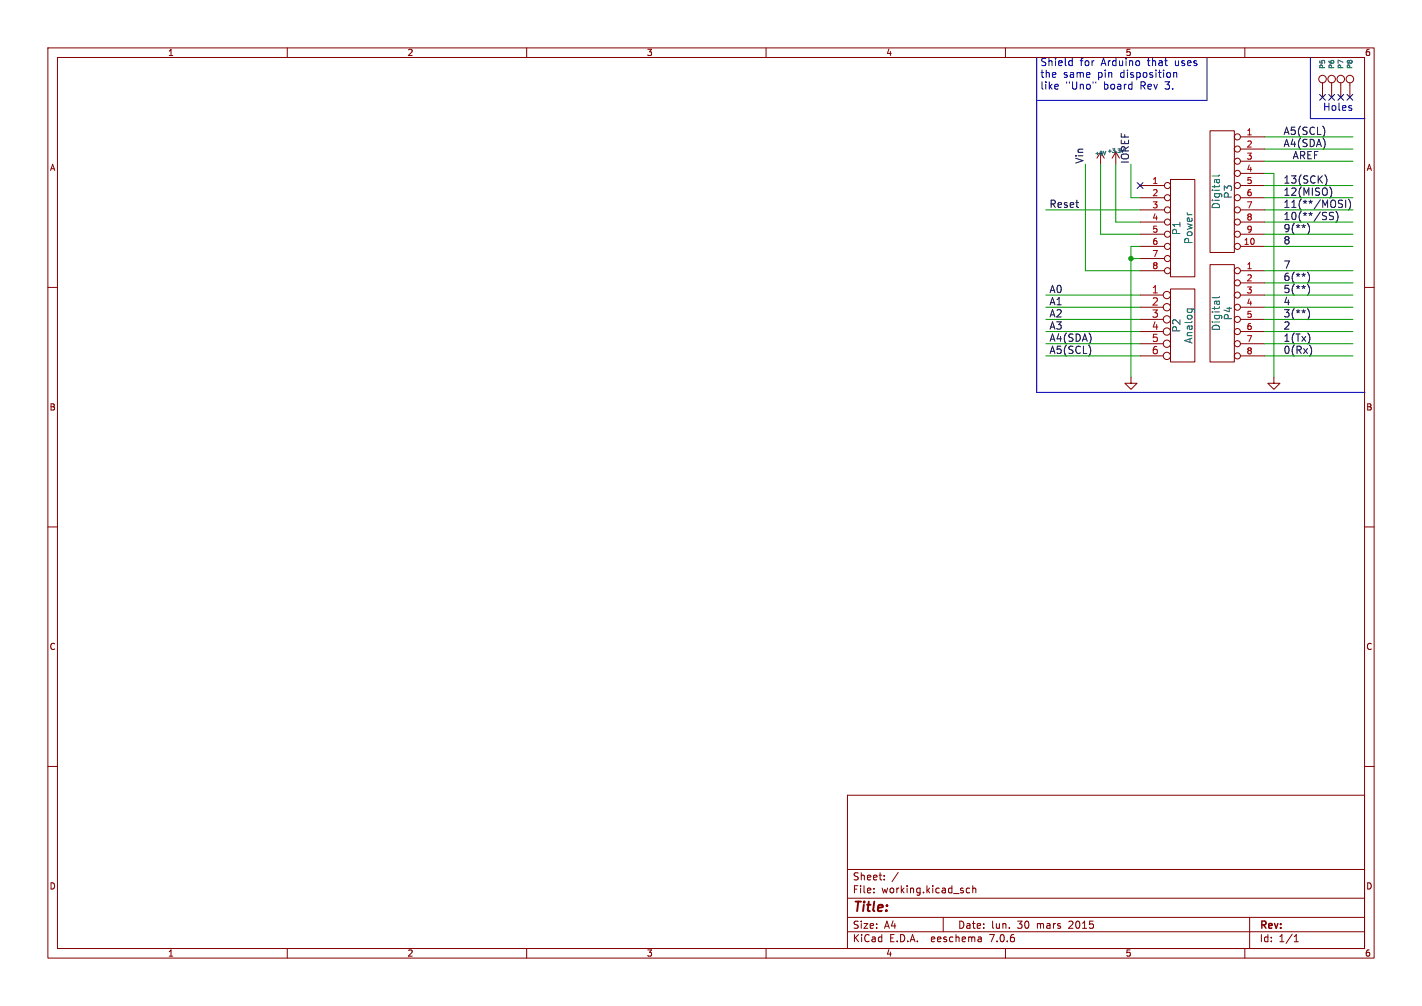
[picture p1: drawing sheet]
<svg xmlns="http://www.w3.org/2000/svg" width="297mm" height="210mm" viewBox="0 0 297 210" stroke-linecap="round" stroke-linejoin="round" font-family="sans-serif">
<g fill="none" stroke="#840000" stroke-width=".21">
<path d="M10 10h277v190h-277zM12 12h273v186h-273zM60 10v2M110 10v2M160 10v2M210 10v2M260 10v2M276.2 17.3v3M278.1 17.3v3M280 17.3v3M281.9 17.3v3M229.9 31.8l-.8 1.2"/>
<path d="M229.9 31.8v2.5M229.9 31.8l.7 1.2M233 31.8l-.7 1.2M233 31.8v2.5M233 31.8l.8 1.2M238.1 38.7h5.1M244.5 37.5h5.1v20.3h-5.1zM252.7 27.3h5.1v25.4h-5.1zM259.1 28.6h5.1M259.1 31.1h5.1M259.1 33.7h5.1M259.1 36.2h5.1"/>
<path d="M259.1 38.7h5.1M10 60h2M238.1 56.5h5.1M238.1 51.4h5.1M238.1 41.3h5.1M238.1 43.8h5.1M238.1 46.4h5.1M238.1 48.9h5.1M238.1 54h5.1M252.7 55.2h5.1v20.4h-5.1zM259.1 56.5h5.1M259.1 59.1h5.1"/>
<path d="M259.1 51.4h5.1M259.1 41.3h5.1M259.1 43.8h5.1M259.1 46.4h5.1M259.1 48.9h5.1M285 60h2M236.2 78.7v1.3h1.3l-1.3 1.3-1.3-1.3h1.3M238.1 61.6h4.9M238.1 64.1h4.9M238.1 66.7h4.9M238.1 69.2h4.9M238.1 71.8h4.9"/>
<path d="M238.1 74.3h4.9M244.5 60.3h5.1v15.3h-5.1zM259.1 61.6h5.1M259.1 64.1h5.1M259.1 66.7h5.1M259.1 69.2h5.1M259.1 71.8h5.1M259.1 74.3h5.1M266.1 78.7v1.3h1.2l-1.2 1.3-1.3-1.3h1.3M10 110h2M285 110h2M10 160h2"/>
<path d="M285 160h2M177 166h108v32h-108zM60 198v2M110 198v2M160 198v2M177 194.5h108M177 191.5h108M177 187.5h108M177 181.5h108M182.5 186.3v.1M182.5 185.5v.1M184.7 183.6v.1"/>
<path d="M184.7 182.8v.1M187.6 182.1l-1.3 2M197 191.5v3M202.5 185.5l-.4-.1-.3 .3 .2 .6h.5M203.2 185.5l.2-.1 .3 .1 .1 .9M203.2 184.9v1.5M204.9 195.7l.1 .9M205 196.5l-.2 .1M205 196h-.2M210 198v2M260 198v2M261 191.5v6.5"/>
<path d="M270.3 196.6h.9M270.3 195.5l.4-.4v1.5"/>
<circle cx="276.2" cy="16.5" r=".79"/>
<circle cx="278.1" cy="16.5" r=".79"/>
<circle cx="280" cy="16.5" r=".79"/>
<circle cx="281.9" cy="16.5" r=".79"/>
<circle cx="243.8" cy="38.7" r=".63"/>
<circle cx="258.4" cy="36.2" r=".63"/>
<circle cx="258.4" cy="38.7" r=".63"/>
<circle cx="258.4" cy="31.1" r=".63"/>
<circle cx="258.4" cy="28.6" r=".63"/>
<circle cx="258.4" cy="33.7" r=".63"/>
<circle cx="243.8" cy="41.3" r=".63"/>
<circle cx="243.8" cy="51.4" r=".63"/>
<circle cx="243.8" cy="43.8" r=".63"/>
<circle cx="243.8" cy="46.4" r=".63"/>
<circle cx="243.8" cy="48.9" r=".63"/>
<circle cx="243.8" cy="54" r=".63"/>
<circle cx="243.8" cy="56.5" r=".63"/>
<circle cx="258.4" cy="59.1" r=".63"/>
<circle cx="258.4" cy="41.3" r=".63"/>
<circle cx="258.4" cy="51.4" r=".63"/>
<circle cx="258.4" cy="43.8" r=".63"/>
<circle cx="258.4" cy="46.4" r=".63"/>
<circle cx="258.4" cy="48.9" r=".63"/>
<circle cx="258.4" cy="56.5" r=".63"/>
<circle cx="243.7" cy="71.8" r=".76"/>
<circle cx="243.7" cy="74.3" r=".76"/>
<circle cx="243.7" cy="64.1" r=".76"/>
<circle cx="243.7" cy="69.2" r=".76"/>
<circle cx="243.7" cy="61.6" r=".76"/>
<circle cx="243.7" cy="66.7" r=".76"/>
<circle cx="258.4" cy="61.6" r=".63"/>
<circle cx="258.4" cy="74.3" r=".63"/>
<circle cx="258.4" cy="69.2" r=".63"/>
<circle cx="258.4" cy="66.7" r=".63"/>
<circle cx="258.4" cy="71.8" r=".63"/>
<circle cx="258.4" cy="64.1" r=".63"/>
</g>
<path d="M231 31.6l-.3 .7M254.7 36.5l-.2 .2h-1.3M248 64.5h1.2l.2 .1M248 64.5v.1M248.9 64.5l.1 .1M254.7 61.9l-.2 .2h-1.3" fill="none" stroke="#006464" stroke-width=".21"/>
<g fill="none" stroke="#0f0f0f" stroke-width=".21">
<path d="M276.7 36.5a1.76 1.76 0 0 1 .1 2.2M277.7 39a1.76 1.76 0 0 1 .1 2.3M273.1 56.8a1.75 1.75 0 0 1 0 2.3M273.1 59.3a1.75 1.75 0 0 1 0 2.4M273.4 47.1a1.78 1.78 0 0 1-.3 1.9M277.6 44.6l.2 .4 .6 .2 .1 .2-.3 .4h-.6M279.3 44.5a1.79 1.79 0 0 1-.3 1.9M279.8 42.5l.5 .2 .1 .3-.3 .3h-.3M279.8 41.8l.6 .1M281.1 41.8v1.5M281.6 41.6a1.74 1.74 0 0 1 0 2.3M273.1 64.4a1.75 1.75 0 0 1 0 2.3"/>
<path d="M273.5 70.2v1M273.7 72.3l.2 .8-.2 1"/>
</g>
<path d="M216.5 12.1v69.8h68.6M221 17.7v.3l-.7 .1M223.5 12.7l.4 .1M223.9 12.2v1.5M223.9 13.6l-.4 .1M238 12.8v.8M245.1 15.1v1.1M245.1 15.3l.3-.2 .3 .1 .1 1M252.1 12.1v8.9h-35.6M273.7 12.1v12.7h11.4M282.3 22.6v.4" fill="none" stroke="#0000c2" stroke-width=".21"/>
<g fill="none" stroke="#009600" stroke-width=".21">
<path d="M226.7 34.3v22.2h11.4M229.9 34.3v14.6h8.2M233 34.3v12.1h5.1M236.2 34.3v7h1.9M264.2 33.7h18.4M264.2 31.1h18.4M264.2 28.6h18.4M264.2 36.2h1.9v42.5M264.2 38.7h18.4M218.4 43.8h19.7M236.2 54h1.9M238.1 51.4h-1.9v27.3"/>
<path d="M264.2 48.9h18.4M264.2 56.5h18.4M264.2 51.4h18.4M264.2 46.4h18.4M264.2 41.3h18.4M264.2 43.8h18.4M264.2 59.1h18.4M218.4 69.2h19.7M218.4 74.3h19.7M218.4 71.8h19.7M218.4 64.1h19.7M218.4 61.6h19.7"/>
<path d="M218.4 66.7h19.7M264.2 69.2h18.4M264.2 74.3h18.4M264.2 71.8h18.4M264.2 64.1h18.4M264.2 61.6h18.4M264.2 66.7h18.4"/>
</g>
<path d="M275.6 19.7l1.2 1.2M276.8 19.7l-1.2 1.2M277.5 19.7l1.2 1.2M278.7 19.7l-1.2 1.2M279.4 19.7l1.2 1.2M280.6 19.7l-1.2 1.2M281.3 19.7l1.2 1.2M282.5 19.7l-1.2 1.2M237.5 38.1l1.2 1.2M238.7 38.1l-1.2 1.2" fill="none" stroke="#000084" stroke-width=".21"/>
<circle cx="236.2" cy="54" r=".46" fill="#009600" stroke="#009600" stroke-width=".21"/>
<text font-size="2.8" fill="#840000" x="178" y="190.9">Title:</text>
<g font-size="2.1" fill="#0000c2">
<text x="217.2" y="13.9">Shield</text>
<text x="217.2" y="16.3">the</text>
<text x="222" y="16.3">same</text>
<text x="225.5" y="13.9">for</text>
<text x="229.3" y="16.3">pin</text>
<text x="230" y="13.9">Arduino</text>
<text x="234.1" y="16.3">disposition</text>
<text x="239.8" y="13.9">that</text>
<text x="245.6" y="13.9">uses</text>
<text x="217.2" y="18.8">like</text>
<text x="222.5" y="18.8">&quot;Uno&quot;</text>
<text x="230.5" y="18.8">board</text>
<text x="238.3" y="18.8">Rev</text>
<text x="243.6" y="18.8">3.</text>
<text x="276.2" y="23.2">Holes</text>
</g>
<g font-size="2.1" fill="#0f0f0f">
<text x="268" y="28.3">A5(SCL)</text>
<text x="226.4" y="34.3" transform="rotate(-90 226.4 34.3)">Vin</text>
<text x="235.9" y="34.3" transform="rotate(-90 235.9 34.3)">IOREF</text>
<text x="268" y="30.8">A4(SDA)</text>
<text x="269.9" y="33.3">AREF</text>
<text x="268" y="41">12(MISO)</text>
<text x="268" y="38.4">13(SCK)</text>
<text x="219.1" y="43.5">Reset</text>
<text x="268" y="43.5">11(**/MOSI)</text>
<text x="268" y="46">10(**/SS)</text>
<text x="268" y="48.6">9(**)</text>
<text x="268" y="51.1">8</text>
<text x="268" y="56.2">7</text>
<text x="268" y="58.7">6(**)</text>
<text x="219.1" y="61.3">A0</text>
<text x="219.1" y="63.8">A1</text>
<text x="268" y="61.3">5(**)</text>
<text x="268" y="63.8">4</text>
<text x="219.1" y="71.4">A4(SDA)</text>
<text x="219.1" y="66.4">A2</text>
<text x="219.1" y="68.9">A3</text>
<text x="268" y="71.4">1(Tx)</text>
<text x="268" y="68.9">2</text>
<text x="268" y="66.4">3(**)</text>
<text x="219.1" y="74">A5(SCL)</text>
<text x="268" y="74">0(Rx)</text>
</g>
<g font-size="2.1" fill="#006464">
<text x="257.5" y="41.6" transform="rotate(-90 257.5 41.6)">P3</text>
<text x="255" y="43.8" transform="rotate(-90 255 43.8)">Digital</text>
<text x="246.7" y="49.2" transform="rotate(-90 246.7 49.2)">P1</text>
<text x="249.3" y="51.1" transform="rotate(-90 249.3 51.1)">Power</text>
<text x="246.7" y="69.5" transform="rotate(-90 246.7 69.5)">P2</text>
<text x="249.3" y="71.8" transform="rotate(-90 249.3 71.8)">Analog</text>
<text x="255" y="69.2" transform="rotate(-90 255 69.2)">Digital</text>
<text x="257.5" y="67" transform="rotate(-90 257.5 67)">P4</text>
</g>
<g font-size="2.1" fill="#a90000">
<text x="240.5" y="61.3">1</text>
<text x="240.5" y="63.9">2</text>
<text x="240.5" y="66.4">3</text>
<text x="240.5" y="69">4</text>
<text x="240.5" y="71.5">5</text>
<text x="240.5" y="74">6</text>
</g>
<g font-size="2.1" fill="#840000">
<text x="178" y="184">Sheet:</text>
<text x="178" y="186.7">File:</text>
<text x="184.1" y="186.7">working.kicad_sch</text>
<text x="178" y="196.9">KiCad</text>
<text x="178" y="194.1">Size:</text>
<text x="184.7" y="194.1">A4</text>
<text x="185.7" y="196.9">E.D.A.</text>
<text x="194.6" y="196.9">eeschema</text>
<text x="200" y="194.1">Date:</text>
<text x="207" y="196.9">7.0.6</text>
<text x="207" y="194.1">lun.</text>
<text x="212.5" y="194.1">30</text>
<text x="216.7" y="194.1">mars</text>
<text x="223.5" y="194.1">2015</text>
<text x="263" y="194.3">Rev:</text>
<text x="263" y="196.9">Id:</text>
<text x="267.1" y="196.9">1/1</text>
</g>
<g font-size="1.8" fill="#840000">
<text x="35" y="11.9">1</text>
<text x="85" y="11.9">2</text>
<text x="135" y="11.9">3</text>
<text x="185" y="11.9">4</text>
<text x="285" y="11.9">6</text>
<text x="10.3" y="35.9">A</text>
<text x="285.3" y="35.9">A</text>
<text x="10.3" y="85.9">B</text>
<text x="285.3" y="85.9">B</text>
<text x="10.3" y="135.9">C</text>
<text x="285.3" y="135.9">C</text>
<text x="10.3" y="185.9">D</text>
<text x="285.3" y="185.9">D</text>
<text x="35" y="199.9">1</text>
<text x="85" y="199.9">2</text>
<text x="135" y="199.9">3</text>
<text x="185" y="199.9">4</text>
<text x="235" y="199.9">5</text>
<text x="285" y="199.9">6</text>
</g>
<text font-size="1.8" fill="#0000c2" x="235" y="11.9">5</text>
<g font-size="1.8" fill="#a90000">
<text x="260.3" y="28.3">1</text>
<text x="260.3" y="30.9">2</text>
<text x="260.3" y="33.4">3</text>
<text x="260.3" y="35.9">4</text>
<text x="240.6" y="38.5">1</text>
<text x="240.6" y="41">2</text>
<text x="260.3" y="38.5">5</text>
<text x="260.3" y="41">6</text>
<text x="240.6" y="43.6">3</text>
<text x="240.6" y="46.1">4</text>
<text x="260.3" y="43.6">7</text>
<text x="260.3" y="46.1">8</text>
<text x="240.6" y="48.6">5</text>
<text x="240.6" y="51.2">6</text>
<text x="240.6" y="53.7">7</text>
<text x="259.7" y="51.2">10</text>
<text x="260.3" y="48.6">9</text>
<text x="240.6" y="56.3">8</text>
<text x="260.3" y="56.3">1</text>
<text x="260.3" y="58.8">2</text>
<text x="260.3" y="61.3">3</text>
<text x="260.3" y="63.9">4</text>
<text x="260.3" y="66.4">5</text>
<text x="260.3" y="69">6</text>
<text x="260.3" y="71.5">7</text>
<text x="260.3" y="74">8</text>
</g>
<g font-size="1.4" fill="#006464">
<text x="277" y="14.5" transform="rotate(-90 277 14.5)">P5</text>
<text x="278.9" y="14.5" transform="rotate(-90 278.9 14.5)">P6</text>
<text x="280.8" y="14.5" transform="rotate(-90 280.8 14.5)">P7</text>
<text x="282.7" y="14.5" transform="rotate(-90 282.7 14.5)">P8</text>
</g>
<g font-size="1.1" fill="#006464">
<text x="228.6" y="32.6">+5V</text>
<text x="231.2" y="32.1">+3.3V</text>
</g>
</svg>
